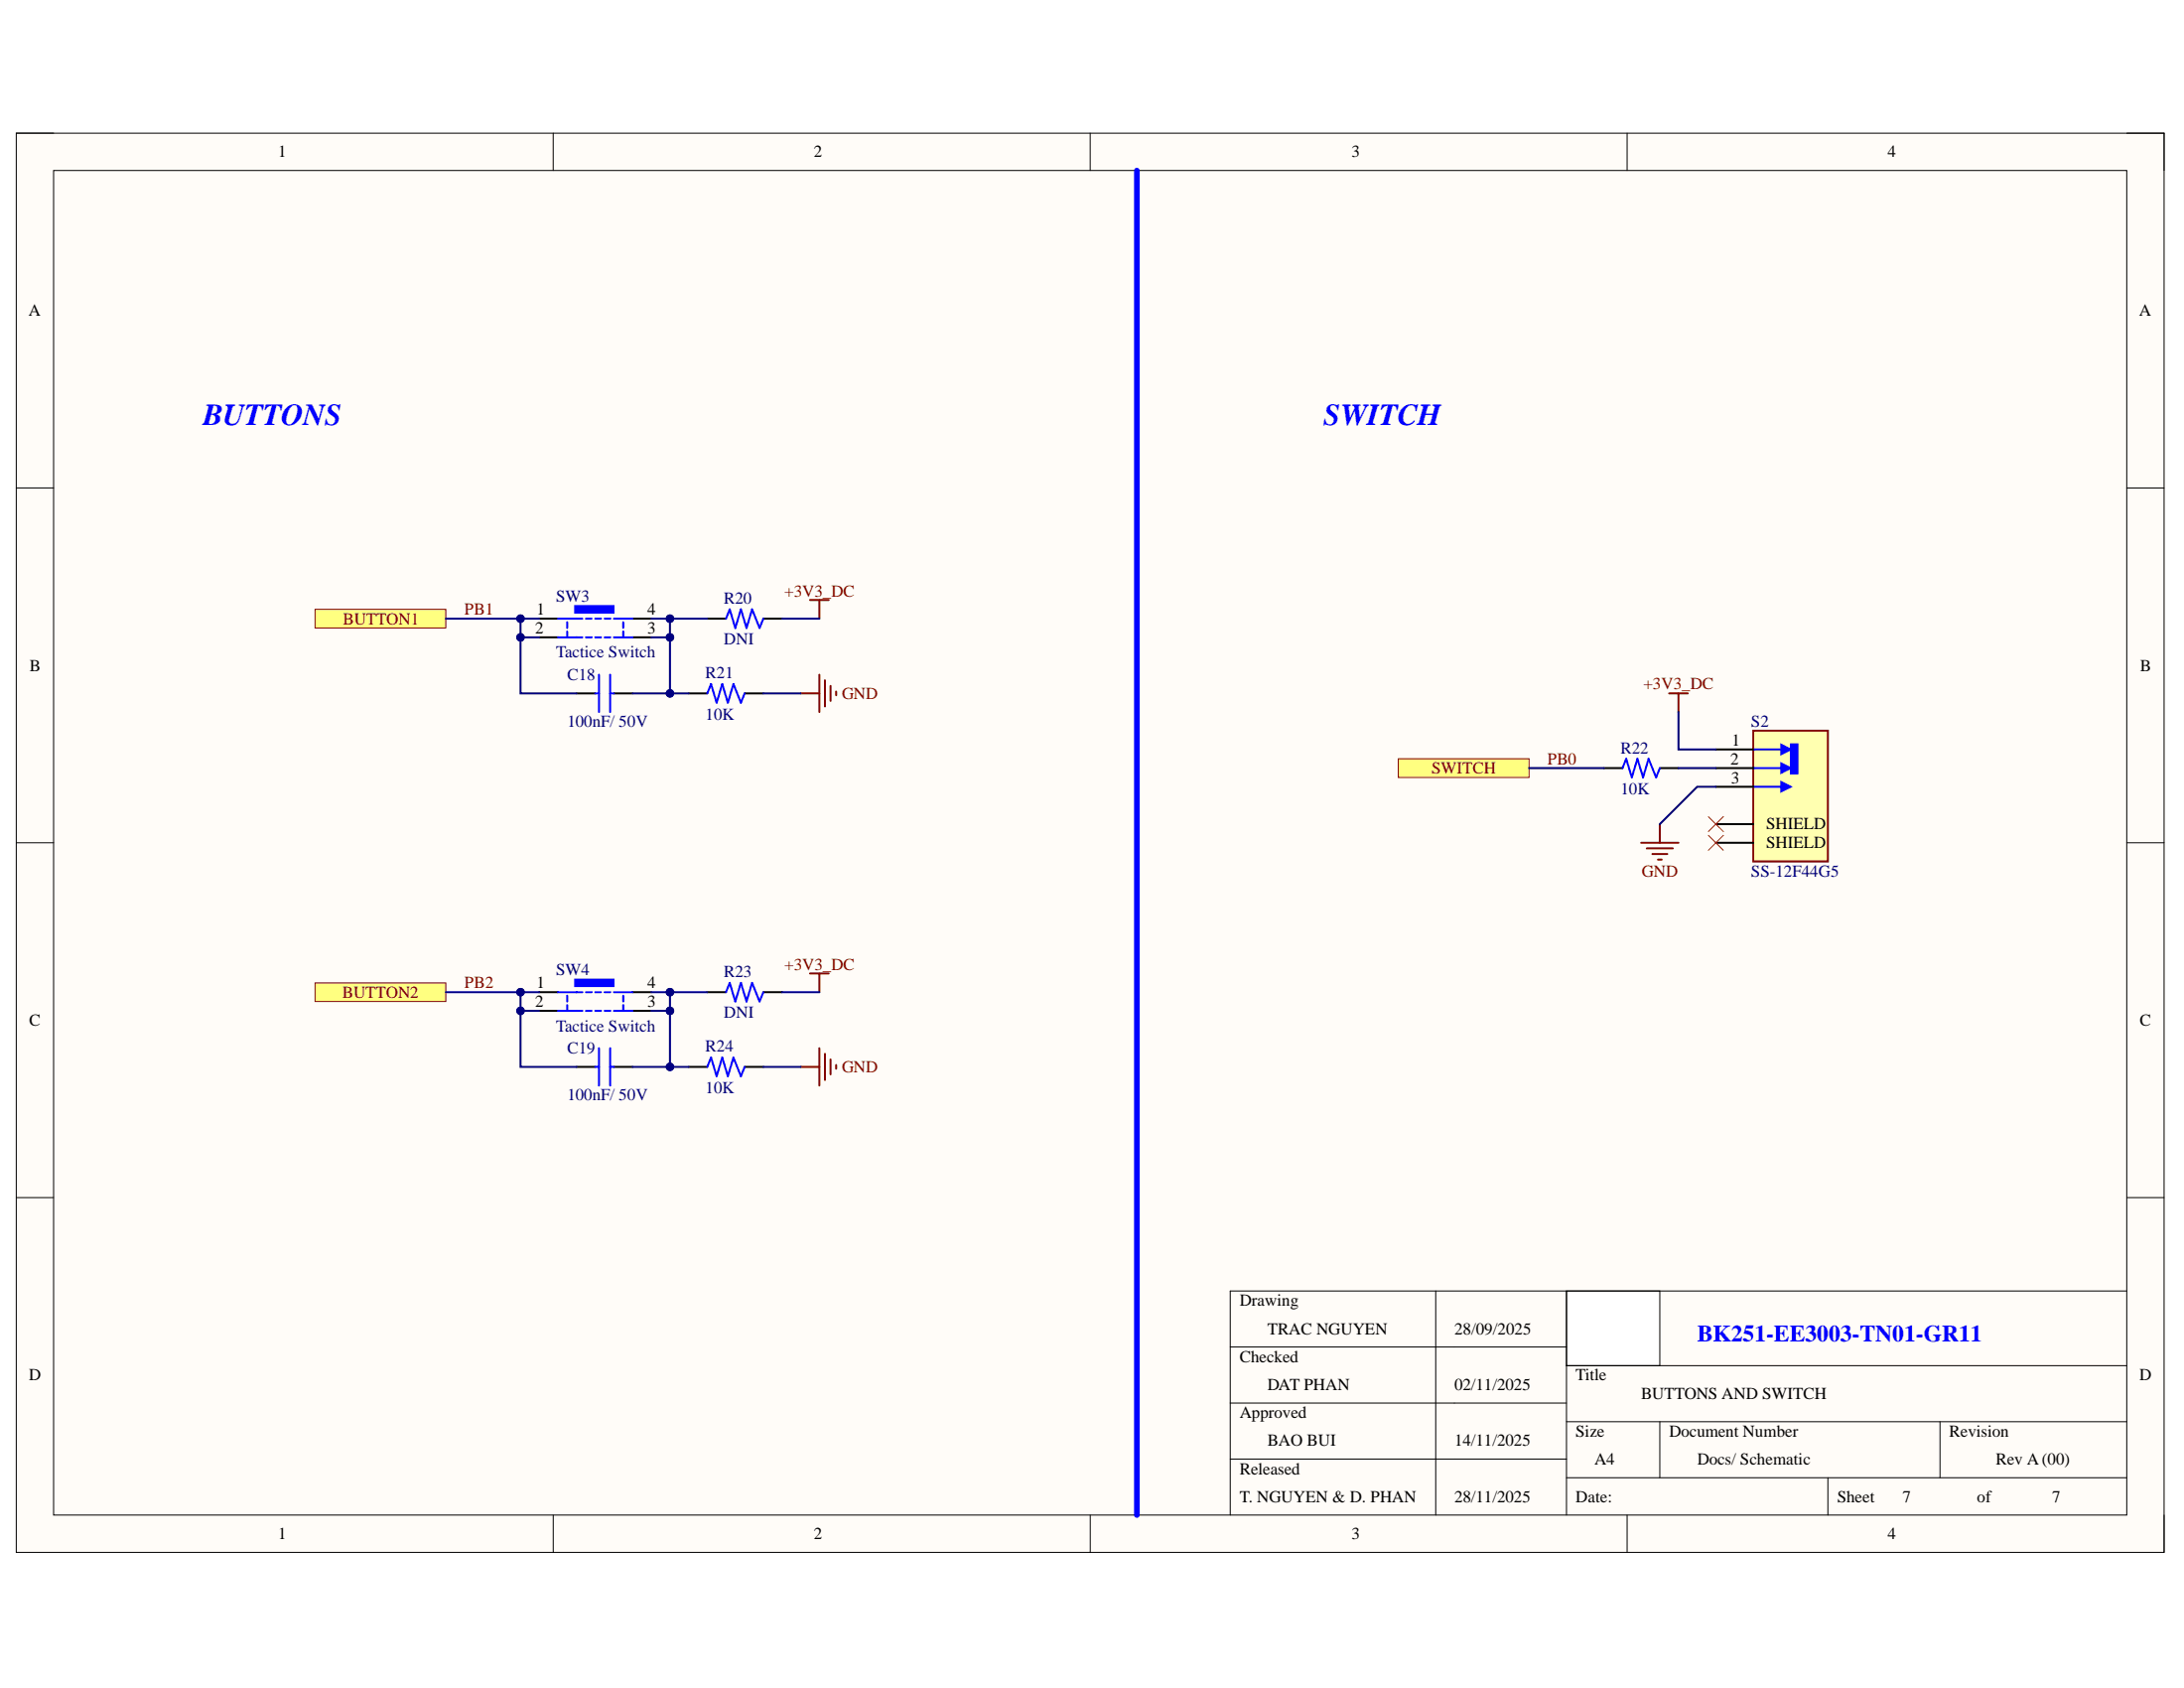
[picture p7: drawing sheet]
<svg xmlns="http://www.w3.org/2000/svg" width="279mm" height="216mm" viewBox="0 0 279 216" stroke-linecap="round" stroke-linejoin="round" font-family="sans-serif">
<path d="M2.1 17h274.8v181.6h-274.8z" fill-rule="evenodd" fill="#fffcf8"/>
<path d="M2.1 17h274.8v181.6h-274.8z" fill="none" stroke="#000" stroke-width=".13"/>
<path d="M6.9 21.8h265.2v172h-265.2z" fill-rule="evenodd" fill="#fffcf8"/>
<g fill="none" stroke="#000" stroke-width=".13">
<path d="M2.1 17h4.8M70.8 17v4.8M139.5 17v4.8M208.2 17v4.8M272.1 17h4.8v4.8M6.9 21.8h265.2v172h-265.2zM2.1 62.4h4.8M272.1 62.4h4.8M2.1 107.8h4.8M272.1 107.8h4.8M2.1 153.2h4.8M272.1 153.2h4.8"/>
<path d="M70.8 193.8v4.8M139.5 193.8v4.8M208.2 193.8v4.8M276.9 193.8v4.8"/>
</g>
<path d="M224.3 93.5h9.5v16.7h-9.5z" fill-rule="evenodd" fill="#ffffb0"/>
<path d="M224.3 93.5h9.5v16.7h-9.5z" fill="none" stroke="#800000" stroke-width=".25"/>
<path d="M224.3 95.9h3.6M224.3 98.2h3.6M224.3 100.6h3.6" fill="none" stroke="#00f" stroke-width=".25"/>
<path d="M227.9 95.3l1.2 .6-1.2 .5z" fill="#00f"/>
<path d="M227.9 95.3l1.2 .6-1.2 .5z" fill="none" stroke="#00f" stroke-width=".25"/>
<path d="M227.9 97.6l1.2 .6-1.2 .6z" fill="#00f"/>
<path d="M227.9 97.6l1.2 .6-1.2 .6z" fill="none" stroke="#00f" stroke-width=".25"/>
<path d="M227.9 100l1.2 .6-1.2 .6z" fill="#00f"/>
<path d="M227.9 100l1.2 .6-1.2 .6z" fill="none" stroke="#00f" stroke-width=".25"/>
<path d="M229.1 95.1h.9v3.9h-.9z" fill-rule="evenodd" fill="#00f"/>
<path d="M229.1 95.1h.9v3.9h-.9z" fill="none" stroke="#00f" stroke-width=".13"/>
<path d="M69 79.1h2.4M80.9 79.1h2.4M69 81.5h2.4M80.9 81.5h2.4M219.5 95.9h4.8M219.5 98.2h4.8M219.5 100.6h4.8M219.5 105.4h4.8M219.5 107.8h4.8" fill="none" stroke="#000" stroke-width=".25"/>
<path d="M102.4 136.5h2.4M103.6 124.5h2.4M104.8 124.5v2.4M104.8 134.1v4.7M105.5 134.8v3.3M106.3 135.5v1.9M107 136.2v.5" fill="none" stroke="#800000" stroke-width=".25"/>
<g fill="none" stroke="#00f" stroke-width=".25">
<path d="M71.4 79.1h3.1M72.6 79.6v.7M75 79.1h.7M76.1 79.1h.8M77.3 79.1h.8M78.5 79.1h2.4M79.7 79.6v.7M71.4 81.5h3.1M72.6 80.8v.7M75 81.5h.7M76.1 81.5h.8M77.3 81.5h.8"/>
<path d="M78.5 81.5h2.4M79.7 80.8v.7"/>
</g>
<path d="M73.5 77.5h5v.9h-5z" fill-rule="evenodd" fill="#00f"/>
<path d="M73.5 77.5h5v.9h-5z" fill="none" stroke="#00f" stroke-width=".13"/>
<g fill="none" stroke="#000" stroke-width=".25">
<path d="M90.5 79.1h2.4M97.7 79.1h2.3M73.8 88.7h2.4M78.5 88.7h2.4M88.1 88.7h2.4M95.3 88.7h2.4M205.2 98.2h2.4M212.3 98.2h2.4M69 126.9h2.4M69 129.3h2.4M80.9 126.9h2.4M80.9 129.3h2.4"/>
<path d="M88.1 136.5h2.4M90.5 126.9h2.4M95.3 136.5h2.4M97.7 126.9h2.3"/>
</g>
<g fill="none" stroke="#00f" stroke-width=".25">
<path d="M92.9 79.1l.5-1.2 .7 2.4 .7-2.4 .7 2.4 .7-2.4 1 2.4 .5-1.2M76.2 88.7h.4M76.6 86.3v4.8M78.1 88.7h.4M78.1 86.3v4.8M90.5 88.7l.5-1.2 .7 2.4 .7-2.4 .7 2.4 .7-2.4 1 2.4 .5-1.2M207.6 98.2l.4-1.1 .8 2.3 .7-2.3 .7 2.3 .7-2.3 1 2.3 .4-1.2M71.4 126.9h3.1M71.4 129.3h3.1M72.6 127.3v.8M72.6 128.5v.8M75 126.9h.7"/>
<path d="M75 129.3h.7M76.2 126.9h.7M76.2 129.3h.7M77.3 126.9h.8M77.3 129.3h.8M78.5 126.9h2.4M78.5 129.3h2.4M79.7 127.3v.8M79.7 128.5v.8M90.5 136.5l.5-1.2 .7 2.4 .7-2.4 .7 2.4 .7-2.4 1 2.4 .5-1.2M92.9 126.9l.5-1.2 .7 2.4 .7-2.4 .7 2.4 .7-2.4 1 2.4 .5-1.2"/>
</g>
<g fill="none" stroke="#800000" stroke-width=".25">
<path d="M103.6 76.7h2.4M104.8 76.7v2.4M102.4 88.7h2.4M104.8 86.3v4.8M105.5 87v3.4M106.3 87.7v1.9M107 88.4v.5M213.5 88.7h2.4M214.7 88.7v2.4M210 107.8h4.7M210.7 108.5h3.3M211.4 109.2h1.9"/>
<path d="M212.1 109.9h.5M212.3 105.4v2.4"/>
</g>
<path d="M218.6 104.5l1.9 1.9M218.6 106.8l1.9 2M220.5 104.5l-1.9 1.9M220.5 106.8l-1.9 2" fill="none" stroke="#f00" stroke-width=".13"/>
<path d="M73.5 125.2h5v1h-5z" fill-rule="evenodd" fill="#00f"/>
<path d="M73.5 125.2h5v1h-5z" fill="none" stroke="#00f" stroke-width=".13"/>
<path d="M73.8 136.5h2.4M78.5 136.5h2.4" fill="none" stroke="#000" stroke-width=".25"/>
<path d="M76.2 136.5h.4M76.6 134.1v4.7M78.1 136.5h.4M78.1 134.1v4.7" fill="none" stroke="#00f" stroke-width=".25"/>
<path d="M40.3 77.9h16.7v2.4h-16.7z" fill-rule="evenodd" fill="#ffff80"/>
<path d="M40.3 77.9h16.7v2.4h-16.7z" fill="none" stroke="#800000" stroke-width=".13"/>
<path d="M40.3 125.7h16.7v2.4h-16.7z" fill-rule="evenodd" fill="#ffff80"/>
<path d="M40.3 125.7h16.7v2.4h-16.7z" fill="none" stroke="#800000" stroke-width=".13"/>
<path d="M178.9 97.1h16.7v2.3h-16.7z" fill-rule="evenodd" fill="#ffff80"/>
<path d="M178.9 97.1h16.7v2.3h-16.7z" fill="none" stroke="#800000" stroke-width=".13"/>
<path d="M145.4 21.8v172" fill="none" stroke="#00f" stroke-width=".72"/>
<path d="M83.3 126.9h2.4v2.4h-2.4" fill="none" stroke="#000080" stroke-width=".25"/>
<circle cx="85.7" cy="129.3" r=".48" fill="#000080"/>
<circle cx="85.7" cy="129.3" r=".48" fill="none" stroke="#000080" stroke-width=".13"/>
<circle cx="85.7" cy="126.9" r=".48" fill="#000080"/>
<circle cx="85.7" cy="126.9" r=".48" fill="none" stroke="#000080" stroke-width=".13"/>
<path d="M69 126.9h-2.4v2.4h2.4" fill="none" stroke="#000080" stroke-width=".25"/>
<circle cx="66.6" cy="129.3" r=".48" fill="#000080"/>
<circle cx="66.6" cy="129.3" r=".48" fill="none" stroke="#000080" stroke-width=".13"/>
<circle cx="66.6" cy="126.9" r=".48" fill="#000080"/>
<circle cx="66.6" cy="126.9" r=".48" fill="none" stroke="#000080" stroke-width=".13"/>
<path d="M57 126.9h9.6" fill="none" stroke="#000080" stroke-width=".25"/>
<circle cx="66.6" cy="126.9" r=".48" fill="#000080"/>
<circle cx="66.6" cy="126.9" r=".48" fill="none" stroke="#000080" stroke-width=".13"/>
<path d="M66.6 129.3v7.2h7.2" fill="none" stroke="#000080" stroke-width=".25"/>
<circle cx="66.6" cy="129.3" r=".48" fill="#000080"/>
<circle cx="66.6" cy="129.3" r=".48" fill="none" stroke="#000080" stroke-width=".13"/>
<path d="M80.9 136.5h7.2" fill="none" stroke="#000080" stroke-width=".25"/>
<circle cx="85.7" cy="136.5" r=".48" fill="#000080"/>
<circle cx="85.7" cy="136.5" r=".48" fill="none" stroke="#000080" stroke-width=".13"/>
<path d="M85.7 129.3v7.2" fill="none" stroke="#000080" stroke-width=".25"/>
<circle cx="85.7" cy="136.5" r=".48" fill="#000080"/>
<circle cx="85.7" cy="136.5" r=".48" fill="none" stroke="#000080" stroke-width=".13"/>
<circle cx="85.7" cy="129.3" r=".48" fill="#000080"/>
<circle cx="85.7" cy="129.3" r=".48" fill="none" stroke="#000080" stroke-width=".13"/>
<path d="M85.7 126.9h4.8M97.7 136.5h4.7" fill="none" stroke="#000080" stroke-width=".25"/>
<circle cx="85.7" cy="126.9" r=".48" fill="#000080"/>
<circle cx="85.7" cy="126.9" r=".48" fill="none" stroke="#000080" stroke-width=".13"/>
<path d="M83.3 79.1h2.4v2.4h-2.4M100 126.9h4.8" fill="none" stroke="#000080" stroke-width=".25"/>
<circle cx="85.7" cy="81.5" r=".48" fill="#000080"/>
<circle cx="85.7" cy="81.5" r=".48" fill="none" stroke="#000080" stroke-width=".13"/>
<circle cx="85.7" cy="79.1" r=".48" fill="#000080"/>
<circle cx="85.7" cy="79.1" r=".48" fill="none" stroke="#000080" stroke-width=".13"/>
<path d="M69 79.1h-2.4v2.4h2.4" fill="none" stroke="#000080" stroke-width=".25"/>
<circle cx="66.6" cy="81.5" r=".48" fill="#000080"/>
<circle cx="66.6" cy="81.5" r=".48" fill="none" stroke="#000080" stroke-width=".13"/>
<circle cx="66.6" cy="79.1" r=".48" fill="#000080"/>
<circle cx="66.6" cy="79.1" r=".48" fill="none" stroke="#000080" stroke-width=".13"/>
<path d="M57 79.1h9.6" fill="none" stroke="#000080" stroke-width=".25"/>
<circle cx="66.6" cy="79.1" r=".48" fill="#000080"/>
<circle cx="66.6" cy="79.1" r=".48" fill="none" stroke="#000080" stroke-width=".13"/>
<path d="M66.6 81.5v7.2h7.2" fill="none" stroke="#000080" stroke-width=".25"/>
<circle cx="66.6" cy="81.5" r=".48" fill="#000080"/>
<circle cx="66.6" cy="81.5" r=".48" fill="none" stroke="#000080" stroke-width=".13"/>
<path d="M80.9 88.7h7.2" fill="none" stroke="#000080" stroke-width=".25"/>
<circle cx="85.7" cy="88.7" r=".48" fill="#000080"/>
<circle cx="85.7" cy="88.7" r=".48" fill="none" stroke="#000080" stroke-width=".13"/>
<path d="M85.7 81.5v7.2" fill="none" stroke="#000080" stroke-width=".25"/>
<circle cx="85.7" cy="88.7" r=".48" fill="#000080"/>
<circle cx="85.7" cy="88.7" r=".48" fill="none" stroke="#000080" stroke-width=".13"/>
<circle cx="85.7" cy="81.5" r=".48" fill="#000080"/>
<circle cx="85.7" cy="81.5" r=".48" fill="none" stroke="#000080" stroke-width=".13"/>
<path d="M85.7 79.1h4.8M97.7 88.7h4.7" fill="none" stroke="#000080" stroke-width=".25"/>
<circle cx="85.7" cy="79.1" r=".48" fill="#000080"/>
<circle cx="85.7" cy="79.1" r=".48" fill="none" stroke="#000080" stroke-width=".13"/>
<path d="M100 79.1h4.8M195.6 98.2h9.6M214.7 91.1v4.8h4.8M214.7 98.2h4.8M219.5 100.6h-2.4l-4.8 4.8" fill="none" stroke="#000080" stroke-width=".25"/>
<path d="M200.4 165.1h11.9v9.6h-11.9z" fill-rule="evenodd" fill="#fff"/>
<g fill="none" stroke="#000" stroke-width=".13">
<path d="M157.4 172.3h43M157.4 179.5h43M183.7 165.1v28.7M200.4 165.1h11.9v9.6h-11.9zM200.4 165.1v28.7M200.4 174.7h71.7M272.1 165.1h-114.7v28.7M157.4 186.6h43M200.4 181.8h71.7M200.4 189h71.7M212.3 181.8v7.2M233.8 189v4.8"/>
<path d="M248.2 181.8v7.2"/>
</g>
<g font-size="3.9" fill="#00f">
<text x="26" y="54.4">BUTTONS</text>
<text x="169.3" y="54.4">SWITCH</text>
</g>
<text font-size="3" fill="#00f" x="217.1" y="171.6">BK251-EE3003-TN01-GR11</text>
<g font-size="2.2">
<text x="35.6" y="20.1">1</text>
<text x="104.1" y="20.1">2</text>
<text x="172.9" y="20.1">3</text>
<text x="241.5" y="20.1">4</text>
<text x="3.7" y="40.4">A</text>
<text x="273.7" y="40.4">A</text>
<text x="68.5" y="81">2</text>
<text x="68.6" y="78.6">1</text>
<text x="82.8" y="78.6">4</text>
<text x="82.8" y="81">3</text>
<text x="3.8" y="85.8">B</text>
<text x="273.8" y="85.8">B</text>
<text x="221.6" y="95.4">1</text>
<text x="221.4" y="97.8">2</text>
<text x="221.5" y="100.1">3</text>
<text x="226" y="106.1">SHIELD</text>
<text x="226" y="108.5">SHIELD</text>
<text x="3.8" y="131.2">C</text>
<text x="68.5" y="128.8">2</text>
<text x="68.6" y="126.4">1</text>
<text x="82.8" y="126.4">4</text>
<text x="82.8" y="128.8">3</text>
<text x="273.8" y="131.2">C</text>
<text x="158.6" y="167">Drawing</text>
<text x="162.1" y="170.6">TRAC NGUYEN</text>
<text x="186.1" y="170.6">28/09/2025</text>
<text x="3.7" y="176.6">D</text>
<text x="158.6" y="174.2">Checked</text>
<text x="162.1" y="177.8">DAT PHAN</text>
<text x="186.1" y="177.8">02/11/2025</text>
<text x="201.6" y="176.6">Title</text>
<text x="209.9" y="179">BUTTONS AND SWITCH</text>
<text x="273.7" y="176.6">D</text>
<text x="158.6" y="181.4">Approved</text>
<text x="162.1" y="184.9">BAO BUI</text>
<text x="186.1" y="184.9">14/11/2025</text>
<text x="201.6" y="183.8">Size</text>
<text x="213.5" y="183.8">Document Number</text>
<text x="249.4" y="183.8">Revision</text>
<text x="158.6" y="188.5">Released</text>
<text x="204" y="187.3">A4</text>
<text x="217.1" y="187.3">Docs/ Schematic</text>
<text x="255.3" y="187.3">Rev A(00)</text>
<text x="35.6" y="196.9">1</text>
<text x="104.1" y="196.9">2</text>
<text x="158.6" y="192.1">T. NGUYEN &amp; D. PHAN</text>
<text x="172.9" y="196.9">3</text>
<text x="186.1" y="192.1">28/11/2025</text>
<text x="201.6" y="192.1">Date:</text>
<text x="235.1" y="192.1">Sheet</text>
<text x="241.5" y="196.9">4</text>
<text x="243.4" y="192.1">7</text>
<text x="252.9" y="192.1">of</text>
<text x="262.5" y="192.1">7</text>
</g>
<g font-size="2.2" fill="#000080">
<text x="71.1" y="77">SW3</text>
<text x="92.6" y="77.2">R20</text>
<text x="92.6" y="82.5">DNI</text>
<text x="71.1" y="84.1">Tactice Switch</text>
<text x="72.6" y="87">C18</text>
<text x="90.2" y="86.8">R21</text>
<text x="72.6" y="93">100nF/ 50V</text>
<text x="90.2" y="92">10K</text>
<text x="224" y="93">S2</text>
<text x="207.3" y="96.3">R22</text>
<text x="207.3" y="101.6">10K</text>
<text x="224" y="112.1">SS-12F44G5</text>
<text x="71.1" y="124.7">SW4</text>
<text x="92.6" y="125">R23</text>
<text x="71.1" y="131.9">Tactice Switch</text>
<text x="92.6" y="130.2">DNI</text>
<text x="72.6" y="134.8">C19</text>
<text x="90.2" y="134.5">R24</text>
<text x="72.6" y="140.8">100nF/ 50V</text>
<text x="90.2" y="139.8">10K</text>
</g>
<g font-size="2.2" fill="#800000">
<text x="100.3" y="76.3">+3V3_DC</text>
<text x="43.9" y="79.9">BUTTON1</text>
<text x="59.4" y="78.6">PB1</text>
<text x="107.7" y="89.4">GND</text>
<text x="210.2" y="88.2">+3V3_DC</text>
<text x="183.1" y="99">SWITCH</text>
<text x="198" y="97.8">PB0</text>
<text x="210" y="112.1">GND</text>
<text x="100.3" y="124">+3V3_DC</text>
<text x="43.8" y="127.6">BUTTON2</text>
<text x="59.4" y="126.4">PB2</text>
<text x="107.7" y="137.2">GND</text>
</g>
</svg>
